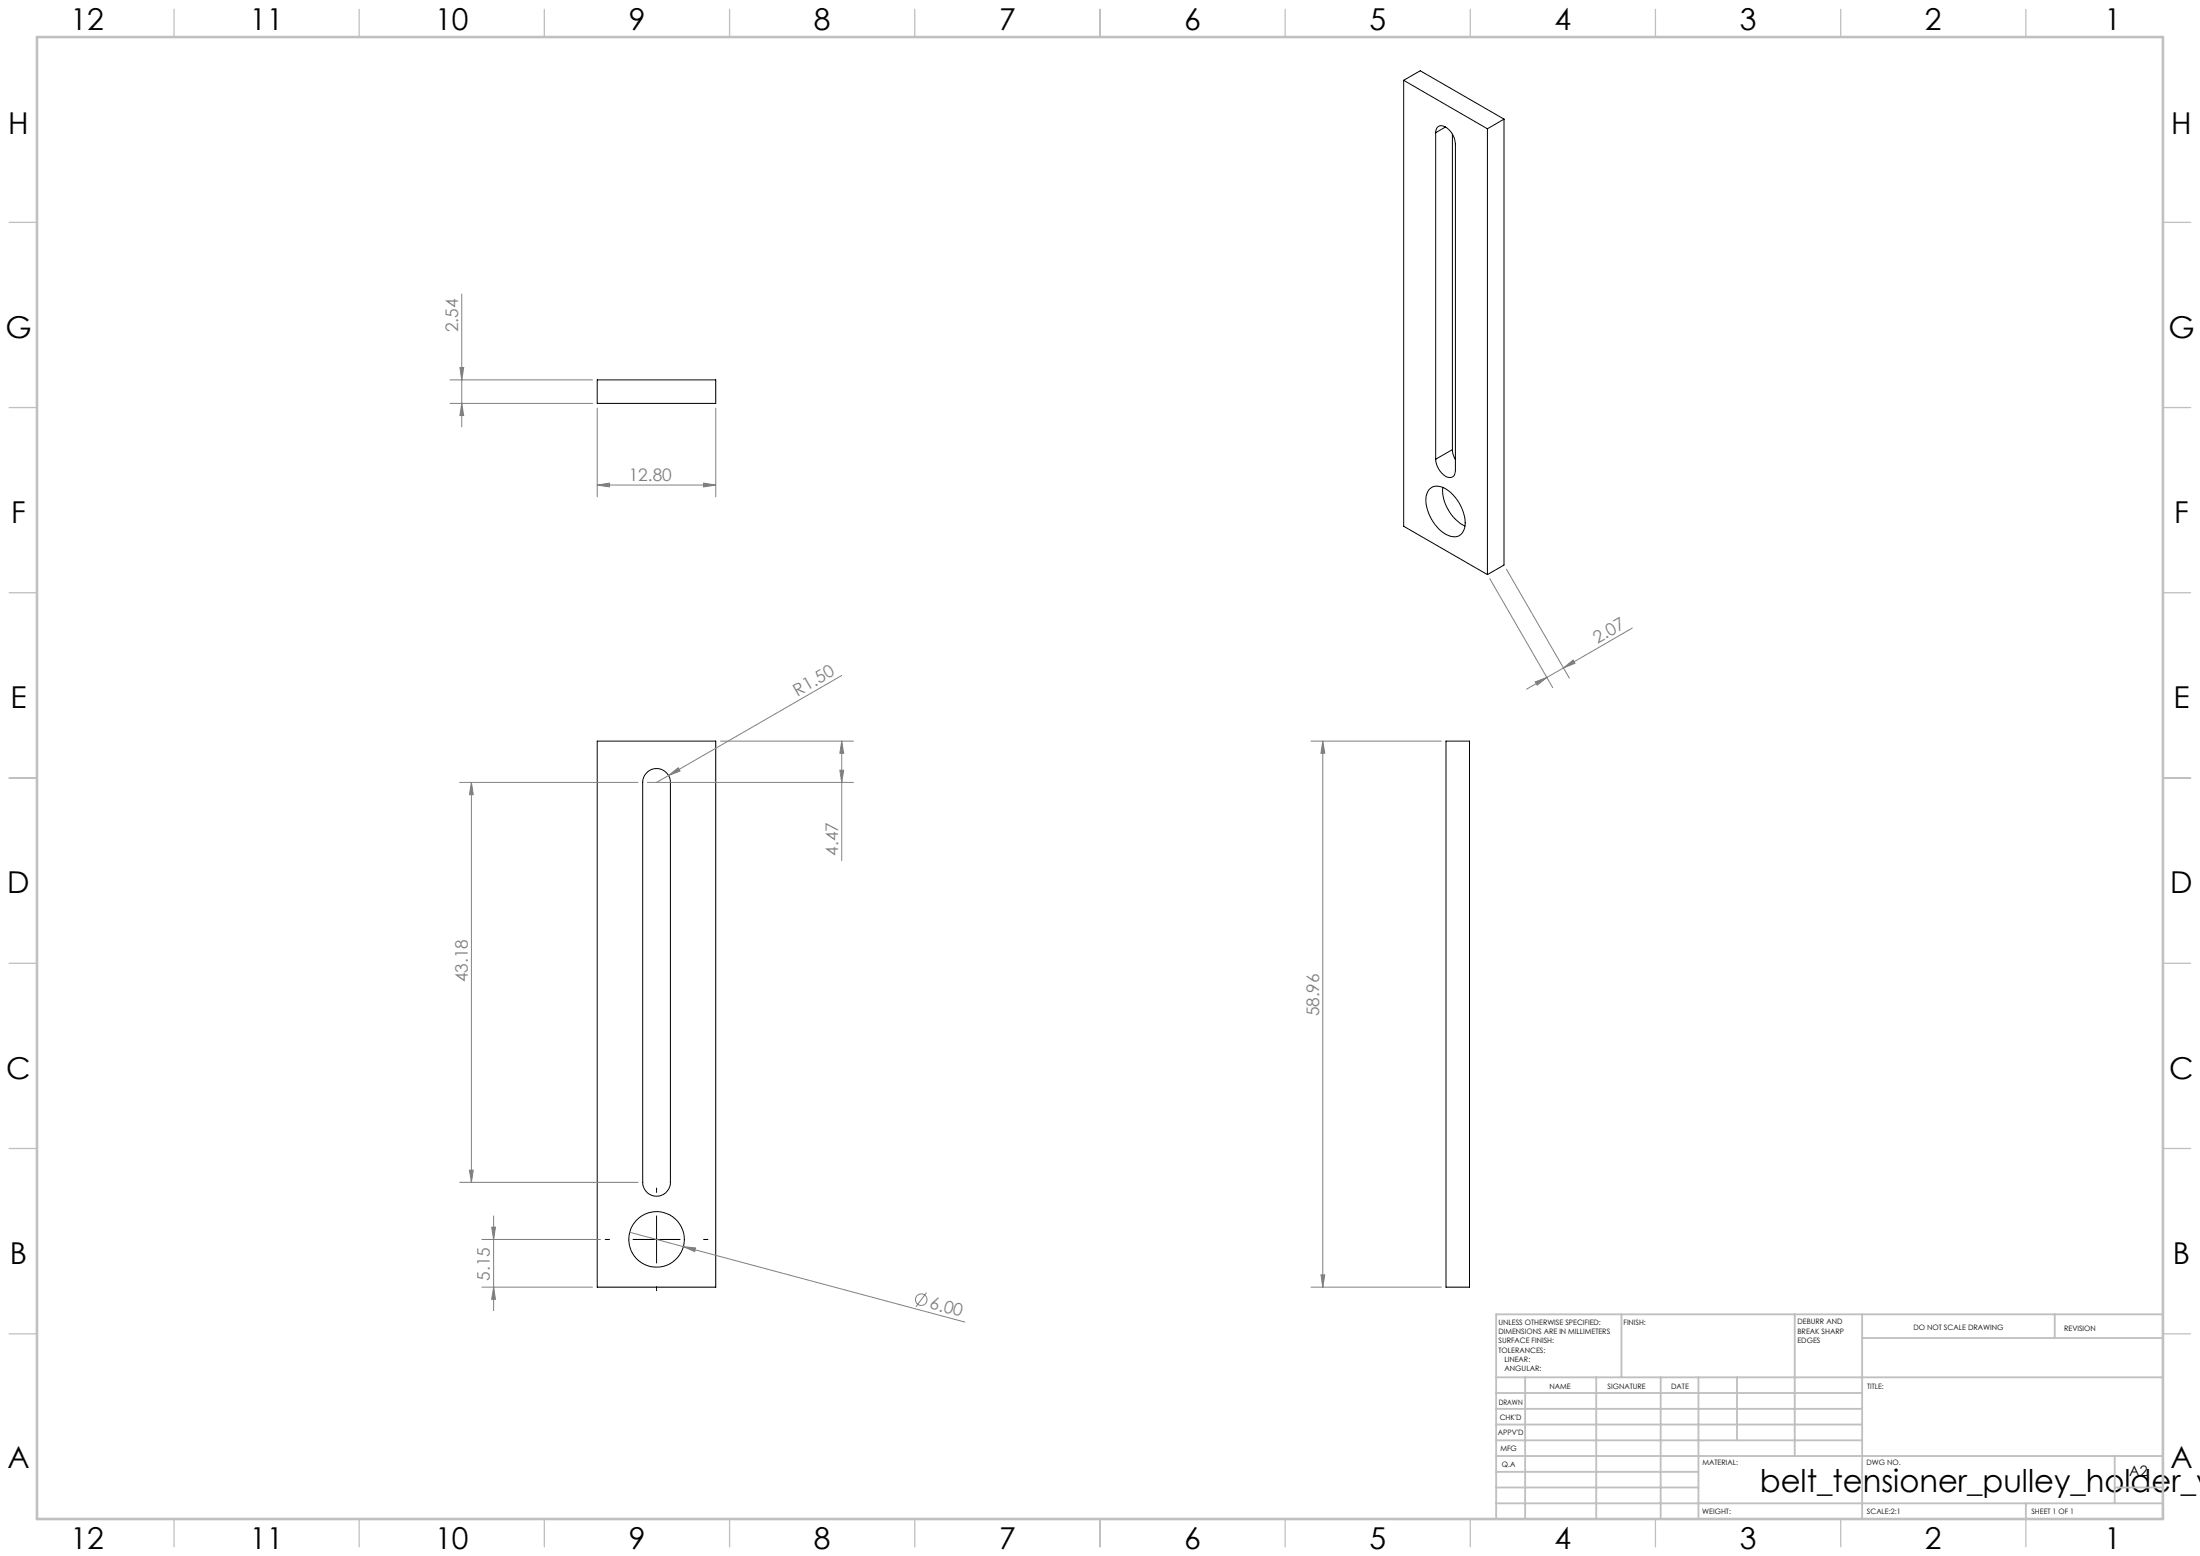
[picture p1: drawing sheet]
<svg xmlns="http://www.w3.org/2000/svg" width="594mm" height="420mm" viewBox="0 0 594 420" stroke-linecap="round" stroke-linejoin="round" font-family="sans-serif">
<g fill="none" stroke="#000" stroke-width=".27">
<path d="M379 21.7l22.6 13.1M379 21.7v120.3l22.6 13.1M379 21.7l4.5-2.6 22.6 13.1M387.6 35.8a1.72 1.72 0 0 1 1.1-1.8 1.72 1.72 0 0 1 2 .6 5.9 5.9 0 0 1 2.3 4.3v88.1a1.72 1.72 0 0 1-1.1 1.9 1.72 1.72 0 0 1-2.1-.7 6 6 0 0 1-2.2-4.3M387.6 35.8v88.1M390.3 34.3l-2.7 1.5M392.1 36.2v85.2M401.6 34.8v120.3M406.1 32.2l-4.5 2.6M406.1 32.2v120.3l-4.5 2.6M161.3 102.5h32v6.4h-32zM386.1 131.9a3.8 3.8 0 0 1 5 .6 11.3 11.3 0 0 1 4.4 10 2.91 2.91 0 0 1-4.4 2.1 11.2 11.2 0 0 1-6-10.6l.3-1.2z"/>
<path d="M389.5 131.6a11.3 11.3 0 0 0 6 10.4M392.1 121.4l.2 1.1 .7 1.6M392.1 121.4l-4.5 2.5M161.3 200h32v147.4h-32zM174.4 208.8a3.7 3.7 0 0 1 4.2-1.1 3.7 3.7 0 0 1 2.4 3.5v107.9a3.7 3.7 0 0 1-3.7 3.8 3.7 3.7 0 0 1-3.8-3.8v-107.9a3.5 3.5 0 0 1 .9-2.4zM390.4 200h6.4v147.4h-6.4zM163.4 334.6h1.2M170.9 334.6h12.7M177.3 320.7v1.2M177.3 328.2v12.7M190 334.6h1.1M177.3 347.3v1.1"/>
<circle cx="177.3" cy="334.6" r="7.5"/>
</g>
<g fill="none" stroke="#808080" stroke-width=".27">
<path d="M124.7 79.4v35.8M124.2 99.2h1l-.5 3.3zM121.5 108.9h38.5M121.5 102.5h38.5M124.7 108.9l.5 3.3h-1zM161.3 110.2v23.9M193.3 110.2v23.9M161.3 130.9l3.3-.5v1zM161.3 130.9h32M190 130.4l3.3 .5-3.3 .5zM402.2 156.2l17 29.4M406.7 153.6l17 29.4"/>
<path d="M440.7 169.5l-18.6 10.8M227.3 182.3l-46.8 27M414.5 184.1l3.2-1.2-2.7 2zM422.1 180.3l2.6-2.1 .5 .9zM422.1 180.3l-9.9 5.7M124.1 211.2h48.2M127.3 211.2l.5 3.3h-1zM127.3 211.2v107.9M174.8 211.2h55.6M180.5 209.3l2.6-2.1 .5 .9zM180.5 209.3l-3.2 1.9M194.5 200h35.9"/>
<path d="M226.8 207.9h1l-.5 3.3zM227.3 200l.5 3.3h-1zM227.3 200v32.3M354 200h35.1M357.2 200l.5 3.3h-1zM357.2 200v147.4M124.1 319.1h48.2M126.8 315.9h1l-.5 3.2zM130.1 334.6h32M132.8 331.2h1l-.5 3.4zM133.3 328.2v25.6M170 332.6l14.5 3.9"/>
<path d="M184.5 336.5l3.3 .3-.2 1zM184.5 336.5l76 20.4M130.1 347.4h29.9M133.3 347.4l.5 3.3h-1zM250.2 348.9l-2.9 3.8M354 347.4h35.1M356.7 344.1h1l-.5 3.3z"/>
<circle cx="248.7" cy="350.8" r="1.56"/>
</g>
<g fill="none" stroke="#c0c0c0" stroke-width=".35">
<path d="M47 2.5v7.5M97 2.5v7.5M147 2.5v7.5M197 2.5v7.5M247 2.5v7.5M297 2.5v7.5M347 2.5v7.5M397 2.5v7.5M447 2.5v7.5M497 2.5v7.5M547 2.5v7.5M2.5 60h7.5"/>
<path d="M584 60h7.5M2.5 110h7.5M584 110h7.5M2.5 160h7.5M584 160h7.5M2.5 210h7.5M584 210h7.5M2.5 260h7.5M584 260h7.5M2.5 310h7.5M584 310h7.5M2.5 360h7.5"/>
<path d="M584 360h7.5M47 410v7.5M97 410v7.5M147 410v7.5M197 410v7.5M247 410v7.5M297 410v7.5M347 410v7.5M397 410v7.5M447 410v7.5M497 410v7.5M547 410v7.5"/>
</g>
<g fill="none" stroke="#c0c0c0" stroke-width=".5">
<path d="M437.8 354.8v17M484.6 354.8v38.2M502.8 354.8v55.2M554.8 354.8v6.4M584 354.8h-180v55.2M404 371.8h180M404 376h98.8M411.8 371.8v38.2M431 371.8v38.2M448.4 371.8v38.2M458.6 371.8v38.2M469 371.8v17"/>
<path d="M502.8 361.2h81.2M404 388.8h98.8M404 384.5h98.8M404 380.3h98.8M404 397.3h54.6M404 393h180M571 393v12.8M404 405.8h180M404 401.5h54.6M547 405.8v4.2M571 401.5h13"/>
</g>
<path d="M10 10h574v400h-574z" fill="none" stroke="#c0c0c0" stroke-width=".7"/>
<g fill="#808080">
<path d="M180.5 209.3l2.6-2.1 .5 .9z"/>
<path d="M184.5 336.5l3.3 .3-.2 1z"/>
<path d="M190 130.4l3.3 .5-3.3 .5zM161.3 130.9l3.3-.5v1z"/>
<path d="M414.5 184.1l3.2-1.2-2.7 2zM422.1 180.3l2.6-2.1 .5 .9z"/>
<path d="M226.8 207.9h1l-.5 3.3zM227.3 200l.5 3.3h-1zM124.7 108.9l.5 3.3h-1zM124.2 99.2h1l-.5 3.3zM356.7 344.1h1l-.5 3.3zM357.2 200l.5 3.3h-1z"/>
<path d="M132.8 331.2h1l-.5 3.4zM133.3 347.4l.5 3.3h-1zM127.3 211.2l.5 3.3h-1zM126.8 315.9h1l-.5 3.2z"/>
</g>
<text font-size="8.5" x="475.2" y="402.7">belt_tensioner_pulley_holder_v</text>
<g font-size="8.1">
<text x="19" y="8">12</text>
<text x="67.5" y="8">11</text>
<text x="117.5" y="8">10</text>
<text x="169.7" y="8">9</text>
<text x="219.7" y="8">8</text>
<text x="269.7" y="8">7</text>
<text x="319.7" y="8">6</text>
<text x="369.7" y="8">5</text>
<text x="419.7" y="8">4</text>
<text x="469.7" y="8">3</text>
<text x="519.7" y="8">2</text>
<text x="568.2" y="8">1</text>
<text x="2.2" y="36.1">H</text>
<text x="586.2" y="36.1">H</text>
<text x="1.5" y="91.1">G</text>
<text x="585.5" y="91.1">G</text>
<text x="3" y="141.1">F</text>
<text x="587" y="141.1">F</text>
<text x="2.8" y="191.1">E</text>
<text x="586.8" y="191.1">E</text>
<text x="2" y="241.1">D</text>
<text x="586" y="241.1">D</text>
<text x="1.7" y="291.1">C</text>
<text x="585.7" y="291.1">C</text>
<text x="2.7" y="341.1">B</text>
<text x="586.7" y="341.1">B</text>
<text x="2" y="396.1">A</text>
<text x="586" y="396.1">A</text>
<text x="19" y="418">12</text>
<text x="67.5" y="418">11</text>
<text x="117.5" y="418">10</text>
<text x="169.7" y="418">9</text>
<text x="219.7" y="418">8</text>
<text x="269.7" y="418">7</text>
<text x="319.7" y="418">6</text>
<text x="369.7" y="418">5</text>
<text x="419.7" y="418">4</text>
<text x="469.7" y="418">3</text>
<text x="519.7" y="418">2</text>
<text x="568.2" y="418">1</text>
</g>
<g font-size="4.7" fill="#808080">
<text x="123.7" y="89.7" transform="rotate(-90 123.7 89.7)">2.54</text>
<text x="169.8" y="129.9">12.80</text>
<text x="431.3" y="173.8" transform="rotate(-30 431.3 173.8)">2.07</text>
<text x="215.4" y="188" transform="rotate(-30 215.4 188)">R1.50</text>
<text x="226.3" y="231" transform="rotate(-90 226.3 231)">4.47</text>
<text x="126.3" y="265.2" transform="rotate(-90 126.3 265.2)">43.18</text>
<text x="356.2" y="274.4" transform="rotate(-90 356.2 274.4)">58.96</text>
<text x="132.3" y="345.6" transform="rotate(-90 132.3 345.6)">5.15</text>
<text x="250.8" y="353.1" transform="rotate(15 250.8 353.1)">6.00</text>
</g>
<text font-size="3.9" x="574.9" y="398.5">A2</text>
<g font-size="2">
<text x="404.6" y="357.6">UNLESS OTHERWISE SPECIFIED:</text>
<text x="438.4" y="357.6">FINISH:</text>
<text x="485.3" y="357.5">DEBURR AND</text>
<text x="485.3" y="360">BREAK SHARP</text>
<text x="516.6" y="359">DO NOT SCALE DRAWING</text>
<text x="557.3" y="359.2">REVISION</text>
<text x="404.6" y="360.1">DIMENSIONS ARE IN MILLIMETERS</text>
<text x="404.6" y="362.6">SURFACE FINISH:</text>
<text x="404.6" y="365.1">TOLERANCES:</text>
<text x="485.3" y="362.5">EDGES</text>
<text x="406.2" y="367.6">LINEAR:</text>
<text x="406.2" y="370.1">ANGULAR:</text>
<text x="418.3" y="375">NAME</text>
<text x="434" y="374.9">SIGNATURE</text>
<text x="451.2" y="374.9">DATE</text>
<text x="504.1" y="374.9">TITLE:</text>
<text x="404.6" y="379.1">DRAWN</text>
<text x="404.9" y="383.3">CHK'D</text>
<text x="404.4" y="387.4">APPV'D</text>
<text x="405.1" y="391.8">MFG</text>
<text x="405.5" y="396">Q.A</text>
<text x="459.6" y="395.5">MATERIAL:</text>
<text x="504" y="395.5">DWG NO.</text>
<text x="459.6" y="408.5">WEIGHT:</text>
<text x="504.1" y="408.6">SCALE:2:1</text>
<text x="548.5" y="408.6">SHEET 1 OF 1</text>
</g>
</svg>
